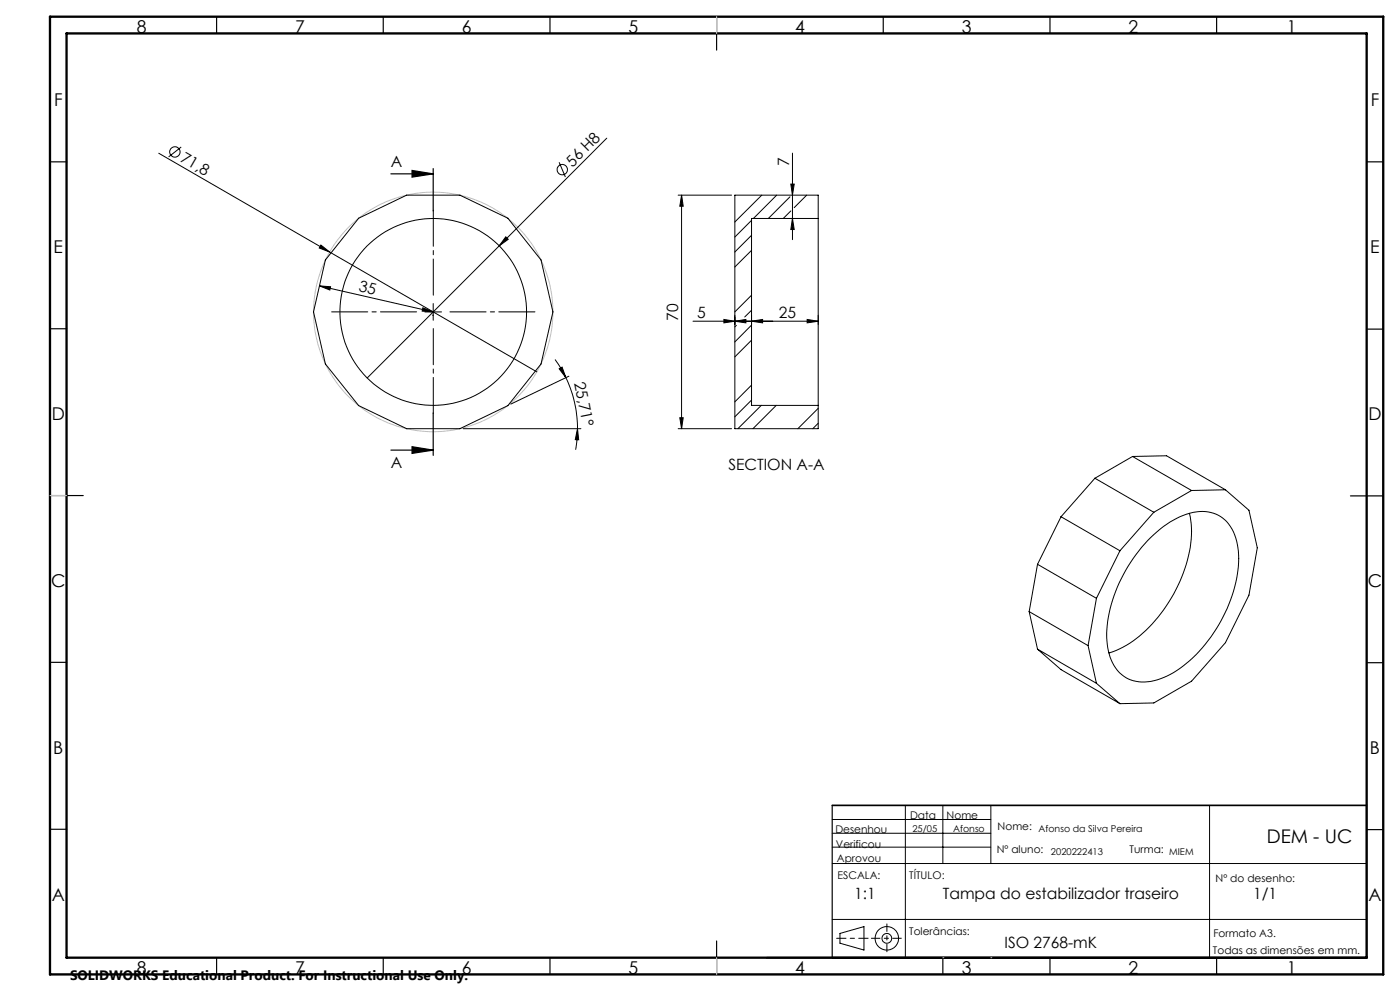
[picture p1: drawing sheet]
<svg xmlns="http://www.w3.org/2000/svg" width="420mm" height="297mm" viewBox="0 0 420 297" stroke-linecap="round" stroke-linejoin="round" font-family="sans-serif">
<g fill="none" stroke="#000" stroke-width=".3">
<path d="M47.6 45.9l113.4 65.5M54.4 44.1l-3.8 2.9M167.7 48.6l1.9 4.5M182 41.4l-71.8 71.9M203.4 58.5h16.1M204.5 58.5l.5 3.3h-1.1zM204.5 58.5v70M228.5 58.5l-8 8M233 58.5l-7 7M237 59l-6.5 6.5M237.2 55.2h1.1l-.6 3.3zM237.7 45.9v25.9"/>
<path d="M242 58.5l-3.7 3.7M96.3 73.4l2.6 2.1-3.1-1.2zM151.7 71l.8 .7-2.7 2zM225.5 66l-5 5M225.5 70.5l-5 5M225.5 75l-5 5M237.2 63.2l-2.2 2.3M237.7 65.5l.6 3.3h-1.1zM245.5 65.5v56M245.5 65.5v-7h-25v70h25v-7M245.5 65.5h-20v56h20M95.8 85.7l34.2 7.8"/>
<path d="M95.8 85.7l3.4 .2-.2 1zM126.9 92.2l3.1 1.3-3.4-.3zM127.5 93.5h5M129.8 94.5h.1M130 91v5M207.9 96.3h37.6M217.2 95.7l3.3 .6-3.3 .5zM220.5 96.3l3.3-.6v1.1zM220.9 97.5l-.4 .5M225.4 97.5l-4.9 5M225.5 96.3l3.3-.6v1.1zM225.5 88.5l-5 5"/>
<path d="M225.5 93l-2.1 2M242.1 95.7l3.4 .6-3.4 .5zM245.5 94.5v2.8M166.5 107.7l1.8 2.7 1.5 2.8M167.7 110.5l.9-.5 1.2 3.2zM169.8 113.2a35.4 35.4 0 0 1 3.4 15.3M170.7 112.7l-17.5 8.4M225.5 115.4l-5 5M225.5 119.9l-5 5M225.5 101.9l-5 5.1M139 128.5h35.3M173.2 128.5l.4 3.3h-1z"/>
<path d="M173.2 128.5l-.5 6.3M203.4 128.5h16.1M203.9 125.2h1.1l-.5 3.3zM228.4 121.5l-7 7M232.9 121.5l-7 7M245.5 122.4l-6.1 6.1M245.5 126.9l-1.7 1.6M339.8 136.8l17.7 10.2M339.8 136.8l-11.3 6.5M339.8 136.8l10.2-.2 17.6 10.2M318.3 154.9l17.7 10.2M318.3 154.9l-7 14.2"/>
<path d="M328.5 143.3l17.6 10.2M328.5 143.3l-10.2 11.6M346.1 153.5l-10.1 11.6M356.8 153.8a33.1 33.1 0 0 1-3.4 21.7 40.2 40.2 0 0 1-17.5 18.9l-3.2 1.3M357.5 147l-11.4 6.5M367.6 146.8l-10.1 .2M367.6 146.8l7.1 6.1 2.5 11.3-2.5 14.2-7.1 14.2-10.1 11.5-11.4 6.6-10.1 .2M311.3 169.1l17.6 10.2M311.3 169.1l-2.5 14.2M328.9 179.3l-2.5 14.2M336 165.1l-7.1 14.2M345.2 161.1a23.9 23.9 0 0 1 15.5-7.8 10.4 10.4 0 0 1 10.3 8.8 34 34 0 0 1-4.1 22.8 38.5 38.5 0 0 1-17.8 18.2 11.9 11.9 0 0 1-12.7-1 15.5 15.5 0 0 1-4.4-12.4 44.5 44.5 0 0 1 13.2-28.6z"/>
<path d="M308.8 183.3l17.6 10.2M308.8 183.3l2.5 11.3M311.3 194.6l17.6 10.2M311.3 194.6l7 6.1 17.7 10.2M326.4 193.5l2.5 11.3M328.9 204.8l7.1 6.1M249.7 258.8h160.3M249.7 249.7h47.6M249.7 245.6h47.6M249.7 253.9h47.6M271.6 241.4v45.6M282.9 241.4v17.4"/>
<path d="M297.3 241.4v17.4M362.9 241.4v45.6M249.7 275.6h160.3M252 279.7l7.2-2v7l-7.2-2z"/>
<circle cx="52.5" cy="45.5" r="1.56"/>
<circle cx="168.7" cy="50.8" r="1.57"/>
<circle cx="130" cy="93.5" r="28"/>
<circle cx="130" cy="93.5" r="35.9"/>
<circle cx="266" cy="281.2" r="1.46"/>
<circle cx="266.1" cy="281.2" r="3.5"/>
</g>
<g fill="none" stroke="#000" stroke-width=".35">
<path d="M65 5v5M115 5v5M165 5v5M215 5v10M265 5v5M315 5v5M365 5v5M15 48.5h5M117.3 52.1h12.7M123.6 51.1l6.4 1-6.4 1zM130 50.5v12.7M410 48.5h5"/>
<path d="M15 98.5h5M410 98.6h5M117.3 134.9h12.7M123.6 133.9l6.4 1-6.4 1zM130 123.8v12.7M15 148.5h10M405.1 148.6h9.9M15 198.5h5M410 198.6h5M15 248.5h5M249.7 241.4v45.6M410 248.6h5"/>
<path d="M410 241.4v45.6M65 287v5M115 287v5M165 287v5M215 282v10M282.9 287v5M315 287v5M365 287v5"/>
</g>
<g fill="none" stroke="#c0c0c0" stroke-width=".3">
<path d="M282.9 287h.1M297.3 287h.1"/>
<circle cx="130" cy="93.5" r="35.9"/>
</g>
<path d="M125 93.5h-25.5M130 88.5v-25.5M130 98.5v25.5M135 93.5h25.5" fill="none" stroke="#000" stroke-width=".3" stroke-dasharray="15.2 1.3 1.3 1.3" stroke-dashoffset="4.4"/>
<path d="M261.4 281.2h9" fill="none" stroke="#000" stroke-width=".3" stroke-dasharray="15.2 1.3 1.3 1.3" stroke-dashoffset="12.7"/>
<path d="M266.1 276.9v8.3" fill="none" stroke="#000" stroke-width=".3" stroke-dasharray="15.2 1.3 1.3 1.3" stroke-dashoffset="13"/>
<path d="M260.4 281.2h-9.4" fill="none" stroke="#000" stroke-width=".3" stroke-dasharray="15.2 1.3 1.3 1.3" stroke-dashoffset="12.4"/>
<path d="M249.7 241.4h160.3M230 287h180" fill="none" stroke="#000" stroke-width=".5"/>
<path d="M15 5h400v287h-400zM20 10h390v277h-390z" fill="none" stroke="#000" stroke-width=".7"/>
<path d="M215 5v5M15 148.5h5M215 287v5" fill="none" stroke="#c0c0c0" stroke-width=".35"/>
<g fill="#000">
<path d="M96.3 73.4l2.6 2.1-3.1-1.2zM151.7 71l.8 .7-2.7 2z"/>
<path d="M123.6 51.1l6.4 1-6.4 1zM123.6 133.9l6.4 1-6.4 1z"/>
<path d="M237.2 55.2h1.1l-.6 3.3zM237.7 65.5l.6 3.3h-1.1z"/>
<path d="M126.9 92.2l3.1 1.3-3.4-.3zM95.8 85.7l3.4 .2-.2 1z"/>
<path d="M220.5 96.3l3.3-.6v1.1zM242.1 95.7l3.4 .6-3.4 .5zM217.2 95.7l3.3 .6-3.3 .5zM225.5 96.3l3.3-.6v1.1z"/>
<path d="M173.2 128.5l.4 3.3h-1zM167.7 110.5l.9-.5 1.2 3.2z"/>
<path d="M203.9 125.2h1.1l-.5 3.3zM204.5 58.5l.5 3.3h-1.1z"/>
</g>
<text font-size="5.6" x="380" y="252.6">DEM - UC</text>
<g font-size="5.3">
<text x="41" y="9.9">8</text>
<text x="88.5" y="9.9">7</text>
<text x="138.5" y="9.9">6</text>
<text x="188.5" y="9.9">5</text>
<text x="238.5" y="9.9">4</text>
<text x="288.5" y="9.9">3</text>
<text x="338.5" y="9.9">2</text>
<text x="386" y="9.9">1</text>
<text x="16.2" y="31.7">F</text>
<text x="411.2" y="31.7">F</text>
<text x="16.1" y="75.9">E</text>
<text x="411.1" y="75.9">E</text>
<text x="15.5" y="125.9">D</text>
<text x="410.5" y="125.9">D</text>
<text x="15.4" y="175.9">C</text>
<text x="410.4" y="175.9">C</text>
<text x="16" y="225.9">B</text>
<text x="411" y="225.9">B</text>
<text x="15.5" y="270.2">A</text>
<text x="410.5" y="270.2">A</text>
<text x="41" y="291.9">8</text>
<text x="88.5" y="291.9">7</text>
<text x="138.5" y="291.9">6</text>
<text x="188.5" y="291.9">5</text>
<text x="238.5" y="291.9">4</text>
<text x="288.5" y="291.9">3</text>
<text x="338.5" y="291.9">2</text>
<text x="386" y="291.9">1</text>
</g>
<g font-size="4.7">
<text x="53.9" y="48.3" transform="rotate(30 53.9 48.3)">71,8</text>
<text x="117.3" y="49.9">A</text>
<text x="171.7" y="50.2" transform="rotate(-45 171.7 50.2)">56 H8</text>
<text x="236.8" y="49.8" transform="rotate(-90 236.8 49.8)">7</text>
<text x="107.4" y="87.3" transform="rotate(13 107.4 87.3)">35</text>
<text x="209.2" y="95.2">5</text>
<text x="233.7" y="95.2">25</text>
<text x="203.5" y="96.1" transform="rotate(-90 203.5 96.1)">70</text>
<text x="172.2" y="114.7" transform="rotate(79 172.2 114.7)">25,71°</text>
<text x="117.3" y="140.2">A</text>
<text x="218.5" y="140.7">SECTION A-A</text>
<text x="256.3" y="269.4">1:1</text>
<text x="282.8" y="269.4">Tampa do estabilizador traseiro</text>
<text x="375.9" y="269.4">1/1</text>
<text x="301.4" y="284.2">ISO 2768-mK</text>
</g>
<text font-size="4.1" x="21" y="293.7">SOLIDWORKS Educational Product. For Instructional Use Only.</text>
<g font-size="3.2">
<text x="273" y="245.6">Data</text>
<text x="284" y="245.6">Nome</text>
<text x="250.6" y="249.7">Desenhou</text>
<text x="299.3" y="248.8">Nome:</text>
<text x="250.8" y="254.1">Verificou</text>
<text x="299" y="255.8">Nº aluno:</text>
<text x="338.9" y="255.8">Turma:</text>
<text x="251.1" y="258.3">Aprovou</text>
<text x="251.3" y="263.4">ESCALA:</text>
<text x="272.8" y="263.4">TÍTULO:</text>
<text x="364.7" y="264.4">Nº do desenho:</text>
<text x="272.8" y="280.2">Tolerâncias:</text>
<text x="364" y="280.7">Formato A3.</text>
<text x="363.9" y="285.8">Todas as dimensões em mm.</text>
</g>
<g font-size="2.8">
<text x="273.7" y="249.3">25/05</text>
<text x="286" y="249.3">Afonso</text>
<text x="311.6" y="249.3">Afonso da Silva Pereira</text>
<text x="315.3" y="256.1">2020222413</text>
<text x="350.8" y="256.1">MIEM</text>
</g>
</svg>
